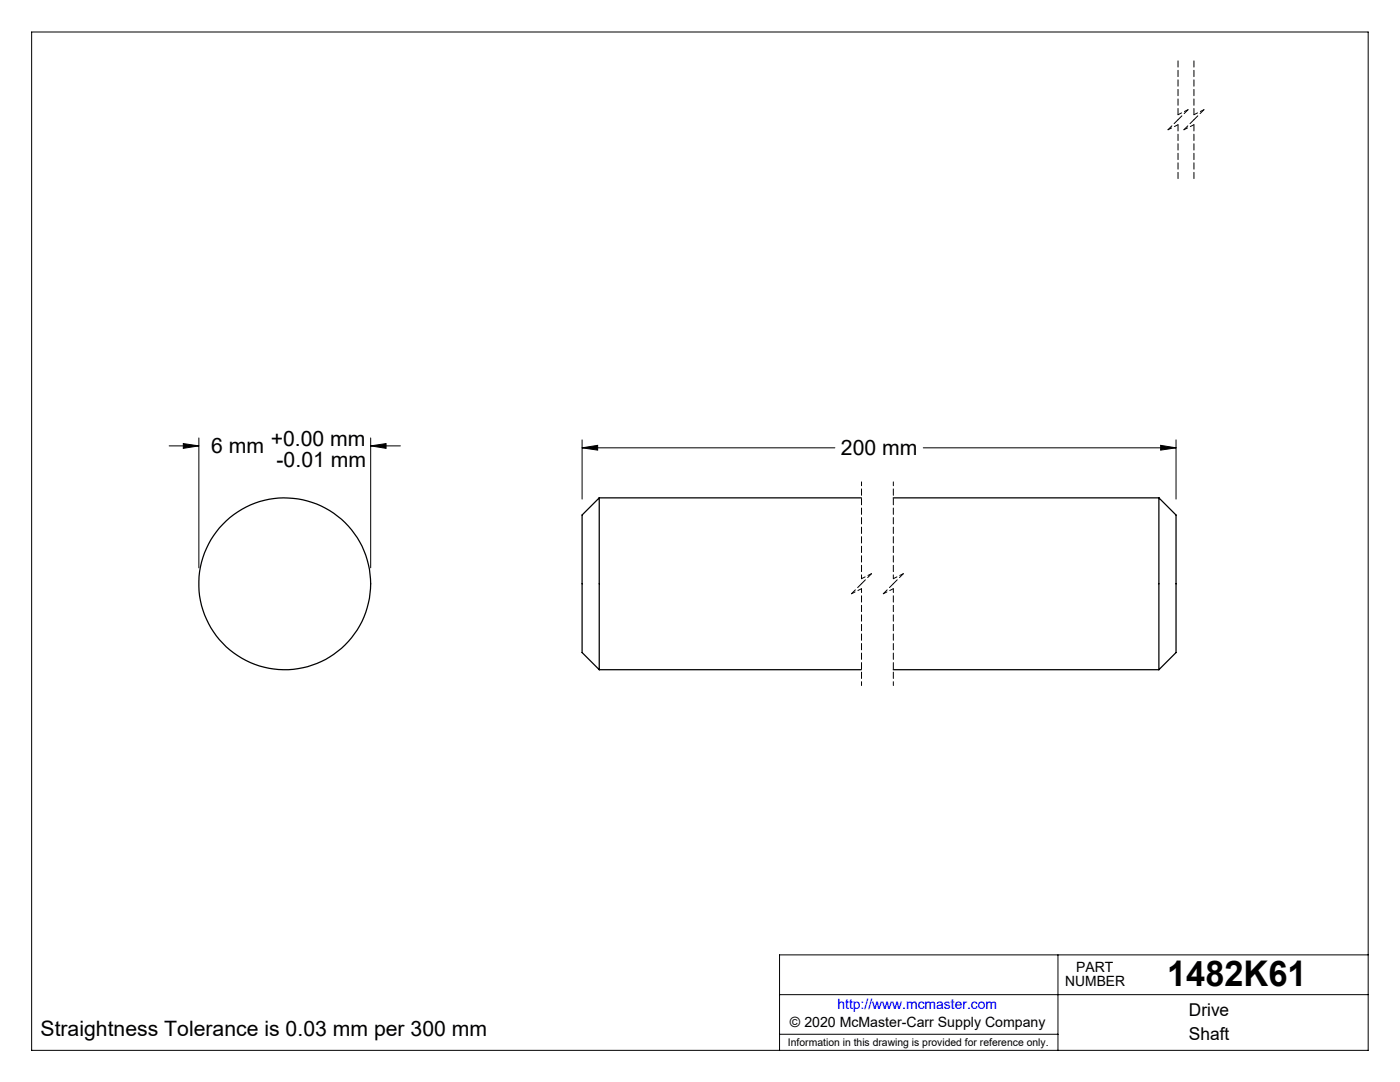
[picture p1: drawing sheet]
<svg xmlns="http://www.w3.org/2000/svg" width="279mm" height="216mm" viewBox="0 0 279 216" stroke-linecap="round" stroke-linejoin="round" font-family="sans-serif">
<g fill="none" stroke="#000" stroke-width=".2">
<path d="M6.3 6.4h266.7v203.2h-266.7zM33.8 89h5.9M36.6 88.5l3.1 .5-3.1 .5zM39.7 87.4v25.9M74 89l3-.5v1zM74 87.4v25.9M74 89h5.9M116.2 89.4l3.1-.5v.9zM116.2 87.8v11.8M116.2 89.4h50.4M184.3 89.4h50.4M231.6 88.9l3.1 .5-3.1 .4z"/>
<path d="M234.7 87.8v11.8M155.6 198.5h117.4M211.1 190.5v19.1M273 190.5h-117.4v19.1M155.6 206.4h55.5"/>
</g>
<path d="M235.1 12.1v10.8M238.3 12.1v10.8M235.1 24.9v10.7M238.3 24.9v10.7" fill="none" stroke="#000" stroke-width=".2" stroke-dasharray="1.3 .6"/>
<path d="M233.1 25.9l2-1M235.1 22.9l2-1M236.3 25.9l2-1M238.3 22.9l2-1M171.9 96.2v19.3M178.3 96.2v19.3M169.9 118.5l2-1M171.9 115.5l2-1M171.9 117.5v19.3M176.3 118.5l2-1M178.3 115.5l2-1M178.3 117.5v19.3" fill="none" stroke="#000" stroke-width=".2" stroke-dasharray="1.3 .6" stroke-dashoffset=".5"/>
<path d="M235.1 23.9l-2 2M237.1 21.9l-2 2M238.3 23.9l-2 2M240.3 21.9l-2 2M171.9 116.5l-2 2M173.9 114.5l-2 2M178.3 116.5l-2 2M180.3 114.5l-2 2" fill="none" stroke="#000" stroke-width=".2" stroke-dasharray="1.3 .6" stroke-dashoffset=".2"/>
<path d="M36.6 88.5l3.1 .5-3.1 .5zM74 89l3-.5v1zM116.2 89.4l3.1-.5v.9zM231.6 88.9l3.1 .5-3.1 .4z" fill="#000"/>
<g fill="none" stroke="#000" stroke-width=".25">
<path d="M119.6 99.3v34.3M119.6 99.3l-3.4 3.5v27.4l3.4 3.4M119.6 99.3h52.3M178.3 99.3h53M231.3 99.3v34.3M231.3 99.3l3.4 3.5v27.4l-3.4 3.4M119.6 133.6h52.3M178.3 133.6h53"/>
<circle cx="56.8" cy="116.5" r="17.1"/>
</g>
<text font-size="7.1" x="232.9" y="196.8">1482K61</text>
<g font-size="4.2">
<text x="54" y="88.9">+0.00 mm</text>
<text x="42.2" y="90.4">6 mm</text>
<text x="55.2" y="93.2">-0.01 mm</text>
<text x="167.8" y="90.7">200 mm</text>
<text x="8.1" y="206.7">Straightness Tolerance is 0.03 mm per 300 mm</text>
</g>
<g font-size="3.5">
<text x="237.3" y="202.8">Drive</text>
<text x="237.3" y="207.5">Shaft</text>
</g>
<g font-size="2.8">
<text x="212.6" y="196.8">NUMBER</text>
<text x="214.8" y="194">PART</text>
<text x="157.7" y="205">© 2020 McMaster-Carr Supply Company</text>
</g>
<text font-size="2.8" fill="#00f" x="167.1" y="201.4">http://www.mcmaster.com</text>
<text font-size="2.1" x="157.3" y="208.6">Information in this drawing is provided for reference only.</text>
</svg>
